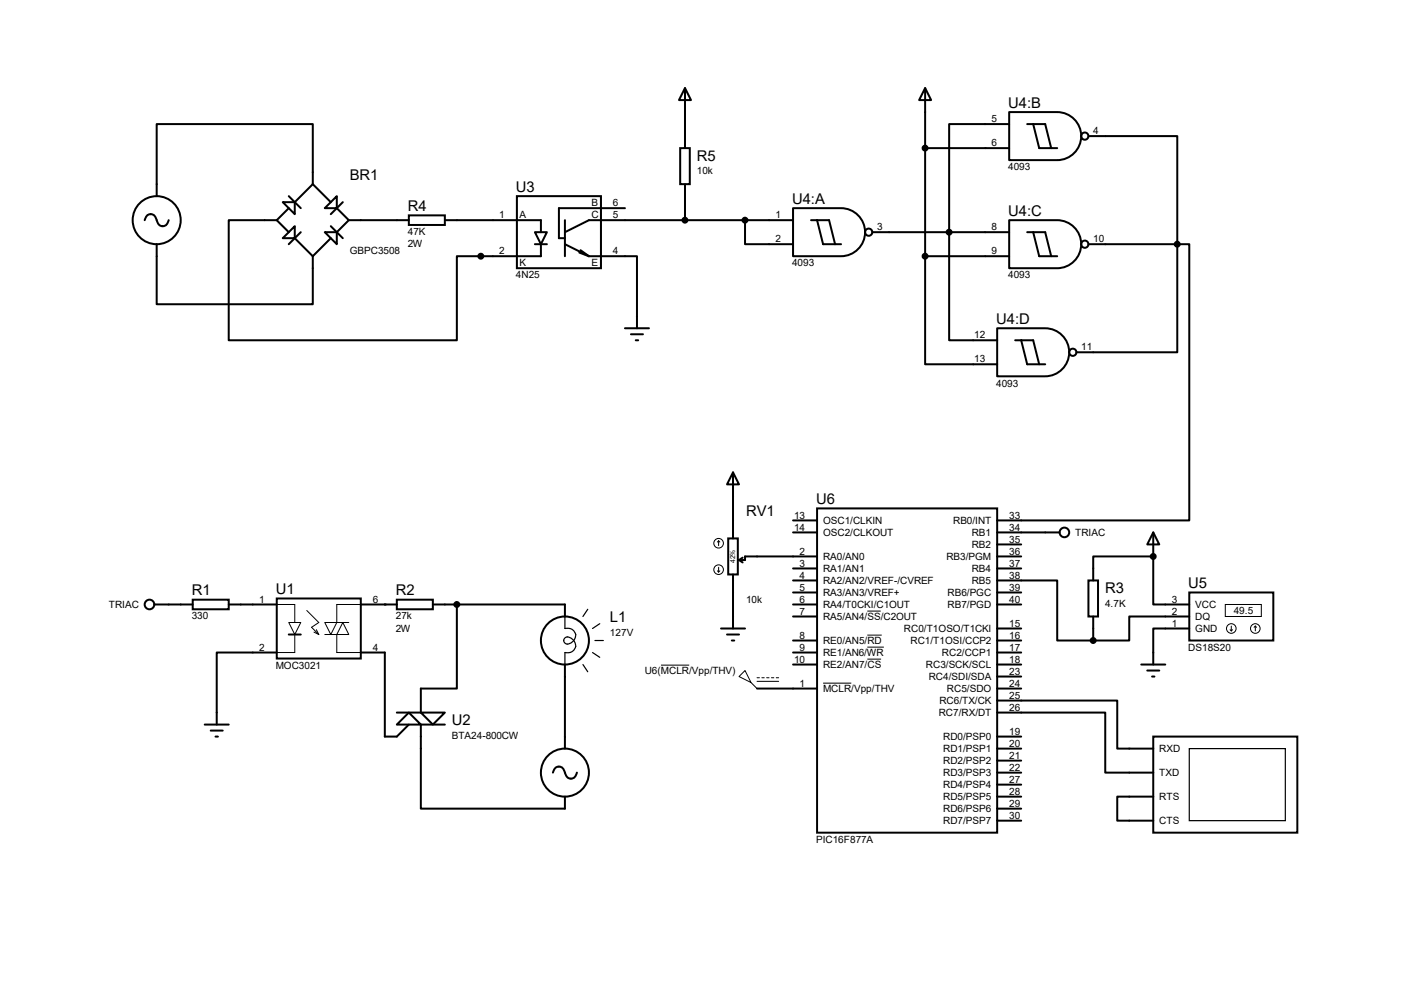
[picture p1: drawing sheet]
<svg xmlns="http://www.w3.org/2000/svg" width="297mm" height="210mm" viewBox="0 0 297 210" stroke-linecap="round" stroke-linejoin="round" font-family="sans-serif">
<g fill="none" stroke="#000" stroke-width=".42">
<path d="M144.9 18.6l1.3 2.6h-2.6zM144.9 18.6v12.7M195.7 18.6l1.3 2.6h-2.6zM195.7 18.6v35.6M66.2 38.9v-12.7h-33.1v15.3M66.2 38.9l-3.8 3.9M66.2 38.9l3.8 3.9M143.9 31.3h2v7.6h-2zM144.9 38.9v7.7M195.7 31.3h17.8M213.5 23.7h10.1a5.1 5.1 0 0 1 5.1 5.1 5.1 5.1 0 0 1-5.1 5.1h-10.1zM213.5 26.2h-12.7v45.8h10.1"/>
<path d="M217.3 26.2h3.8l1.3 5.1M218.6 26.2l1.2 5.1h3.8M230.3 28.8h18.7v22.8M30.6 46.6a1.27 1.27 0 0 1 1.3-1.3 1.27 1.27 0 0 1 1.2 1.3 1.27 1.27 0 0 0 1.3 1.2 1.27 1.27 0 0 0 1.3-1.2M33.1 51.6v12.7h33.1v-10.1M58.5 46.6h-10.1v25.4h48.2v-17.8h17.8v-2.6M58.5 46.6l2.6 2.5M59.8 42.8h2.6v2.5zM59.8 50.4l2.6-2.6v2.6zM61.1 41.5l2.5 2.5M61.1 44l-2.6 2.6M62.4 50.4l3.8 3.8"/>
<path d="M63.6 49.1l-2.5 2.5M68.7 49.1h2.5v2.5zM68.7 44l2.5-2.5v2.5zM70 47.8l2.5 2.6M70 50.4l-3.8 3.8M71.2 44l2.6 2.6M72.5 42.8l-2.5 2.5M73.8 46.6h12.7M73.8 46.6l-2.6 2.5M86.5 45.6h7.6v2h-7.6zM94.1 46.6h20.3v2.5M109.3 41.5h17.8v15.2h-17.8z"/>
<path d="M113.2 49.1h2.5l-1.3 2.5zM113.2 51.6h2.5M119.5 46.6v7.6M119.5 51.6l5.1 2.6M122.6 53.4l2 .8M122.8 52.9l1.8 1.3M124.6 54.2h10.1v15.2M132.2 44h-14v6.4h1.3M157.6 46.6v5h10.2M167.8 44h10.1a5.1 5.1 0 0 1 5.1 5.1 5.1 5.1 0 0 1-5.1 5.1h-10.1zM167.8 46.6h-43.2l-5.1 2.5M171.6 46.6h3.8l1.3 5"/>
<path d="M172.8 46.6l1.3 5h3.8M184.5 49.1h29M195.7 54.2v22.8h15.2M195.7 54.2h17.8M213.5 46.6h10.1a5.1 5.1 0 0 1 5.1 5 5.1 5.1 0 0 1-5.1 5.1h-10.1zM217.3 49.1h3.8l1.3 5.1M218.6 49.1l1.2 5.1h3.8M230.3 51.6h18.7M249 51.6v22.9h-21.3M249 51.6h2.6v58.5h-40.7M132.2 69.4h5.1M133.5 70.7h2.5"/>
<path d="M134.5 72h.5M210.9 69.4h10.2a5.1 5.1 0 0 1 5.1 5.1 5.1 5.1 0 0 1-5.1 5.1h-10.2zM214.8 72h3.8l1.2 5M216 72l1.3 5h3.8M155.1 99.9l1.2 2.5h-2.5zM155.1 99.9v14M154.1 113.9h2v7.6h-2zM156.3 118.4l.8 .6M157.1 117.9l-.8 .5M167.8 112.6h5M167.8 110.1h5M172.8 107.5h38.1v68.6h-38.1z"/>
<path d="M172.8 117.7h-15.2v.7h-1.3M210.9 117.7h5.1M210.9 112.6h13.3M210.9 115.1h5.1M244 112.6l1.2 2.5h-2.5zM244 117.7v10.1h7.6M244 117.7h-12.7v5.1M244 112.6v5.1M32.6 127.8h8.2M40.8 126.8h7.6v2.1h-7.6zM48.4 127.8h10.1M58.5 126.6h17.8v12.7h-17.8z"/>
<path d="M58.5 138h-12.7v15.2M61.1 134.2h2.5M76.3 127.8h7.6M76.3 138h5.1v17.8h2.5l2.6-2.6M83.9 126.8h7.7v2.1h-7.7zM91.6 127.8h27.9v2.6M96.6 127.8v17.8h-7.6v5.1h-5.1M152.5 132.9h5.1M153.8 134.2h2.5M154.8 135.5h.5M155.1 121.5v11.4M167.8 127.8h5"/>
<path d="M167.8 130.4h5M167.8 120.2h5M167.8 122.8h5M167.8 135.5h5M167.8 138h5M167.8 125.3h5M210.9 122.8h12.7v12.7h7.7M210.9 127.8h5.1M210.9 132.9h5.1M210.9 120.2h5.1M210.9 135.5h5.1M210.9 138h5.1"/>
<path d="M210.9 125.3h5.1M230.3 122.8h2v7.6h-2zM231.3 130.4v5.1M251.6 125.3h17.8v10.2h-17.8zM251.6 132.9h-7.6v7.6M251.6 130.4h-12.7v5.1h-7.6M43.3 153.2h5.1M44.6 154.5h2.5M45.6 155.8h.5M86.5 150.7l2.5 2.5h-5.1zM89 150.7h5.1l-2.5 2.5zM94.1 153.2h-5.1v17.8h30.5v-2.5"/>
<path d="M119.5 140.5v17.8M160.1 145.6h12.7M167.8 140.5h5M210.9 148.2h25.4v10.1h7.7M210.9 150.7h22.9v12.7h10.2M210.9 145.6h5.1M210.9 140.5h5.1M210.9 155.8h5.1M210.9 158.3h5.1M210.9 143.1h5.1M241.4 140.5h5.1M242.7 141.8h2.5"/>
<path d="M243.7 143.1h.5M244 155.8h30.4v20.3h-30.4zM117 163.4a1.27 1.27 0 0 1 1.2-1.3 1.27 1.27 0 0 1 1.3 1.3 1.27 1.27 0 0 0 1.3 1.3 1.27 1.27 0 0 0 1.2-1.3M210.9 173.6h5.1M210.9 171h5.1M210.9 168.5h5.1M210.9 165.9h5.1M210.9 163.4h5.1M210.9 160.9h5.1M244 168.5h-7.7v5.1h7.7"/>
<circle cx="229.5" cy="28.8" r=".76"/>
<circle cx="33.1" cy="46.6" r="5.1"/>
<circle cx="183.8" cy="49.1" r=".76"/>
<circle cx="229.5" cy="51.6" r=".76"/>
<circle cx="226.9" cy="74.5" r=".76"/>
<circle cx="225.2" cy="112.6" r="1.02"/>
<circle cx="31.6" cy="127.8" r="1.02"/>
<circle cx="119.5" cy="135.5" r="5.1"/>
<circle cx="119.5" cy="163.4" r="5.1"/>
</g>
<g fill="#000">
<circle cx="244" cy="117.7" r=".21"/>
<circle cx="81.4" cy="127.8" r=".21"/>
</g>
<g fill="none" stroke="#000" stroke-width=".21">
<path d="M152 114.4l-.2 .2M152 114.4l.3 .2M152 114.4v1M152 120v1M58.5 127.8h3.9v3.9M61.1 131.7h2.5l-1.2 2.5zM62.4 134.2v3.8h-3.9M64.9 129.1l2.5 2.6-1.5 1 1.5 1.5M66.4 133.7l1 .5M66.9 133.2l.5 1M68.7 131.7h2.5l-1.2 2.5zM68.7 134.2h2.5v3.8h5.1"/>
<path d="M72.5 131.7l1.3 2.5h-2.6zM76.3 127.8h-5.1v3.9h2.6M151.8 120.7l.2 .3M152.3 120.7l-.3 .3M183.5 129.2h2.8M183.5 134.3h3M183.5 136.9h3.5M183.5 139.4h2.9M259.2 127.8h7.6v2.6h-7.6zM260.2 133.2l.3 .2M260.5 132.4v1M260.7 133.2l-.2 .2"/>
<path d="M265.6 132.4l-.3 .3M265.6 132.4l.2 .3M265.6 132.4v1M139.8 140.7h6M156.3 143.1l1.3-1.3 1.3 2.6zM158.9 144.4l1.2 1.2M160.1 143.3h.6M160.1 144.1h4.6M161.2 143.3h.5M162.2 143.3h.5M163.2 143.3h.5M164.2 143.3h.5"/>
<path d="M174.1 144.5h6"/>
<circle cx="152" cy="114.9" r="1.02"/>
<circle cx="152" cy="120.5" r="1.02"/>
<circle cx="260.5" cy="132.9" r="1.02"/>
<circle cx="265.6" cy="132.9" r="1.02"/>
</g>
<path d="M119.5 130.4v2.5a1.69 1.69 0 0 1 2.2 1.2 1.69 1.69 0 0 1-1.4 2.1 .77 .77 0 0 1-1-.7 .77 .77 0 0 1 1-.7 1.68 1.68 0 0 1 1.4 1.4 1.68 1.68 0 0 1-1 1.8h-1.2v2.5M124.3 128.9l-1 1.5M125.3 138l1.6 1M125.9 135.5h1.7M126.9 131.9l-1.6 1M123.3 140.5l1 1.6M251.6 158.3h20.3v15.3h-20.3z" fill="none" stroke="#000" stroke-width=".25"/>
<g fill="#000" stroke="#000" stroke-width=".42">
<circle cx="195.7" cy="31.3" r=".52"/>
<circle cx="101.7" cy="54.2" r=".52"/>
<circle cx="144.9" cy="46.6" r=".52"/>
<circle cx="157.6" cy="46.6" r=".52"/>
<circle cx="195.7" cy="54.2" r=".52"/>
<circle cx="200.8" cy="49.1" r=".52"/>
<circle cx="249" cy="51.6" r=".52"/>
<circle cx="244" cy="117.7" r=".52"/>
<circle cx="96.6" cy="127.8" r=".52"/>
<circle cx="231.3" cy="135.5" r=".52"/>
</g>
<g font-size="3.1">
<text x="213.3" y="22.8">U4:B</text>
<text x="147.4" y="34">R5</text>
<text x="74" y="38.1">BR1</text>
<text x="109.1" y="40.6">U3</text>
<text x="86.3" y="44.7">R4</text>
<text x="167.6" y="43.1">U4:A</text>
<text x="213.3" y="45.7">U4:C</text>
<text x="210.7" y="68.5">U4:D</text>
<text x="172.6" y="106.6">U6</text>
<text x="157.8" y="109.2">RV1</text>
<text x="40.6" y="125.9">R1</text>
<text x="58.3" y="125.7">U1</text>
<text x="83.7" y="125.9">R2</text>
<text x="233.8" y="125.4">R3</text>
<text x="251.4" y="124.4">U5</text>
<text x="129" y="131.6">L1</text>
<text x="95.6" y="153.3">U2</text>
</g>
<g font-size="2.1">
<text x="209.8" y="25.9">5</text>
<text x="231.3" y="28.4">4</text>
<text x="209.8" y="30.9">6</text>
<text x="147.4" y="36.9">10k</text>
<text x="213.3" y="36">4093</text>
<text x="105.6" y="46.2">1</text>
<text x="109.9" y="46.1">A</text>
<text x="125.1" y="46.1">C</text>
<text x="125.1" y="43.5">B</text>
<text x="129.7" y="46.2">5</text>
<text x="129.7" y="43.6">6</text>
<text x="164" y="46.2">1</text>
<text x="74" y="53.8">GBPC3508</text>
<text x="86.3" y="49.7">47K</text>
<text x="86.3" y="52.3">2W</text>
<text x="105.6" y="53.8">2</text>
<text x="129.7" y="53.8">4</text>
<text x="164" y="51.3">2</text>
<text x="185.5" y="48.7">3</text>
<text x="209.8" y="48.7">8</text>
<text x="209.8" y="53.8">9</text>
<text x="231.3" y="51.3">10</text>
<text x="109.1" y="58.9">4N25</text>
<text x="109.9" y="56.2">K</text>
<text x="125.1" y="56.2">E</text>
<text x="167.6" y="56.3">4093</text>
<text x="213.3" y="58.9">4093</text>
<text x="206.1" y="71.6">12</text>
<text x="206.1" y="76.7">13</text>
<text x="228.7" y="74.1">11</text>
<text x="210.7" y="81.7">4093</text>
<text x="168" y="109.7">13</text>
<text x="168" y="112.2">14</text>
<text x="174.1" y="110.8">OSC1/CLKIN</text>
<text x="174.1" y="113.4">OSC2/CLKOUT</text>
<text x="201.6" y="110.8">RB0/INT</text>
<text x="205.6" y="113.4">RB1</text>
<text x="213.5" y="112.2">34</text>
<text x="213.5" y="109.7">33</text>
<text x="227.5" y="113.4">TRIAC</text>
<text x="169.1" y="117.3">2</text>
<text x="169.1" y="119.8">3</text>
<text x="174.1" y="118.4">RA0/AN0</text>
<text x="200.2" y="118.4">RB3/PGM</text>
<text x="205.6" y="115.9">RB2</text>
<text x="213.5" y="119.8">37</text>
<text x="213.5" y="117.3">36</text>
<text x="213.5" y="114.8">35</text>
<text x="169.1" y="122.4">4</text>
<text x="169.1" y="124.9">5</text>
<text x="174.1" y="121">RA1/AN1</text>
<text x="174.1" y="123.5">RA2/AN2/VREF-/CVREF</text>
<text x="205.6" y="123.5">RB5</text>
<text x="205.6" y="121">RB4</text>
<text x="213.5" y="124.9">39</text>
<text x="213.5" y="122.4">38</text>
<text x="23" y="128.6">TRIAC</text>
<text x="40.6" y="131">330</text>
<text x="54.8" y="127.5">1</text>
<text x="78.9" y="127.5">6</text>
<text x="83.7" y="131">27k</text>
<text x="157.8" y="127.5">10k</text>
<text x="169.1" y="127.5">6</text>
<text x="169.1" y="130">7</text>
<text x="174.1" y="128.6">RA4/T0CKI/C1OUT</text>
<text x="174.1" y="131.1">RA5/AN4/SS/C2OUT</text>
<text x="174.1" y="126.1">RA3/AN3/VREF+</text>
<text x="200.4" y="128.6">RB7/PGD</text>
<text x="200.4" y="126.1">RB6/PGC</text>
<text x="213.5" y="127.5">40</text>
<text x="233.8" y="128.3">4.7K</text>
<text x="247.9" y="130">2</text>
<text x="247.9" y="127.5">3</text>
<text x="252.9" y="131.1">DQ</text>
<text x="252.9" y="128.6">VCC</text>
<text x="261" y="129.9">49.5</text>
<text x="54.8" y="137.6">2</text>
<text x="78.9" y="137.6">4</text>
<text x="83.7" y="133.6">2W</text>
<text x="129" y="134.5">127V</text>
<text x="169.1" y="135.1">8</text>
<text x="169.1" y="137.6">9</text>
<text x="174.1" y="136.2">RE0/AN5/RD</text>
<text x="191.2" y="133.7">RC0/T1OSO/T1CKI</text>
<text x="192.6" y="136.2">RC1/T1OSI/CCP2</text>
<text x="213.5" y="135.1">16</text>
<text x="213.5" y="137.6">17</text>
<text x="213.5" y="132.5">15</text>
<text x="247.9" y="132.5">1</text>
<text x="251.4" y="137.6">DS18S20</text>
<text x="252.9" y="133.7">GND</text>
<text x="58.3" y="141.4">MOC3021</text>
<text x="136.4" y="142.6">U6(MCLR/Vpp/THV)</text>
<text x="168" y="140.2">10</text>
<text x="174.1" y="138.8">RE1/AN6/WR</text>
<text x="174.1" y="141.3">RE2/AN7/CS</text>
<text x="195.9" y="141.3">RC3/SCK/SCL</text>
<text x="196.5" y="143.8">RC4/SDI/SDA</text>
<text x="199.3" y="138.8">RC2/CCP1</text>
<text x="213.5" y="140.2">18</text>
<text x="213.5" y="142.7">23</text>
<text x="169.1" y="145.2">1</text>
<text x="174.1" y="146.4">MCLR/Vpp/THV</text>
<text x="198.7" y="148.9">RC6/TX/CK</text>
<text x="200.3" y="146.4">RC5/SDO</text>
<text x="213.5" y="147.8">25</text>
<text x="213.5" y="145.2">24</text>
<text x="198.6" y="151.5">RC7/RX/DT</text>
<text x="213.5" y="155.4">19</text>
<text x="213.5" y="150.3">26</text>
<text x="95.6" y="156.3">BTA24-800CW</text>
<text x="199.5" y="156.5">RD0/PSP0</text>
<text x="199.5" y="159.1">RD1/PSP1</text>
<text x="199.5" y="161.6">RD2/PSP2</text>
<text x="213.5" y="157.9">20</text>
<text x="213.5" y="160.5">21</text>
<text x="245.2" y="159.1">RXD</text>
<text x="199.5" y="166.7">RD4/PSP4</text>
<text x="199.5" y="164.2">RD3/PSP3</text>
<text x="213.5" y="165.6">27</text>
<text x="213.5" y="163">22</text>
<text x="245.2" y="164.2">TXD</text>
<text x="199.5" y="171.8">RD6/PSP6</text>
<text x="199.5" y="169.2">RD5/PSP5</text>
<text x="213.5" y="173.2">30</text>
<text x="213.5" y="170.6">29</text>
<text x="213.5" y="168.1">28</text>
<text x="245.2" y="169.2">RTS</text>
<text x="172.6" y="178.3">PIC16F877A</text>
<text x="199.5" y="174.3">RD7/PSP7</text>
<text x="245.2" y="174.3">CTS</text>
</g>
<text font-size="1.4" x="155.5" y="119.1" transform="rotate(-90 155.5 119.1)">42%</text>
</svg>
